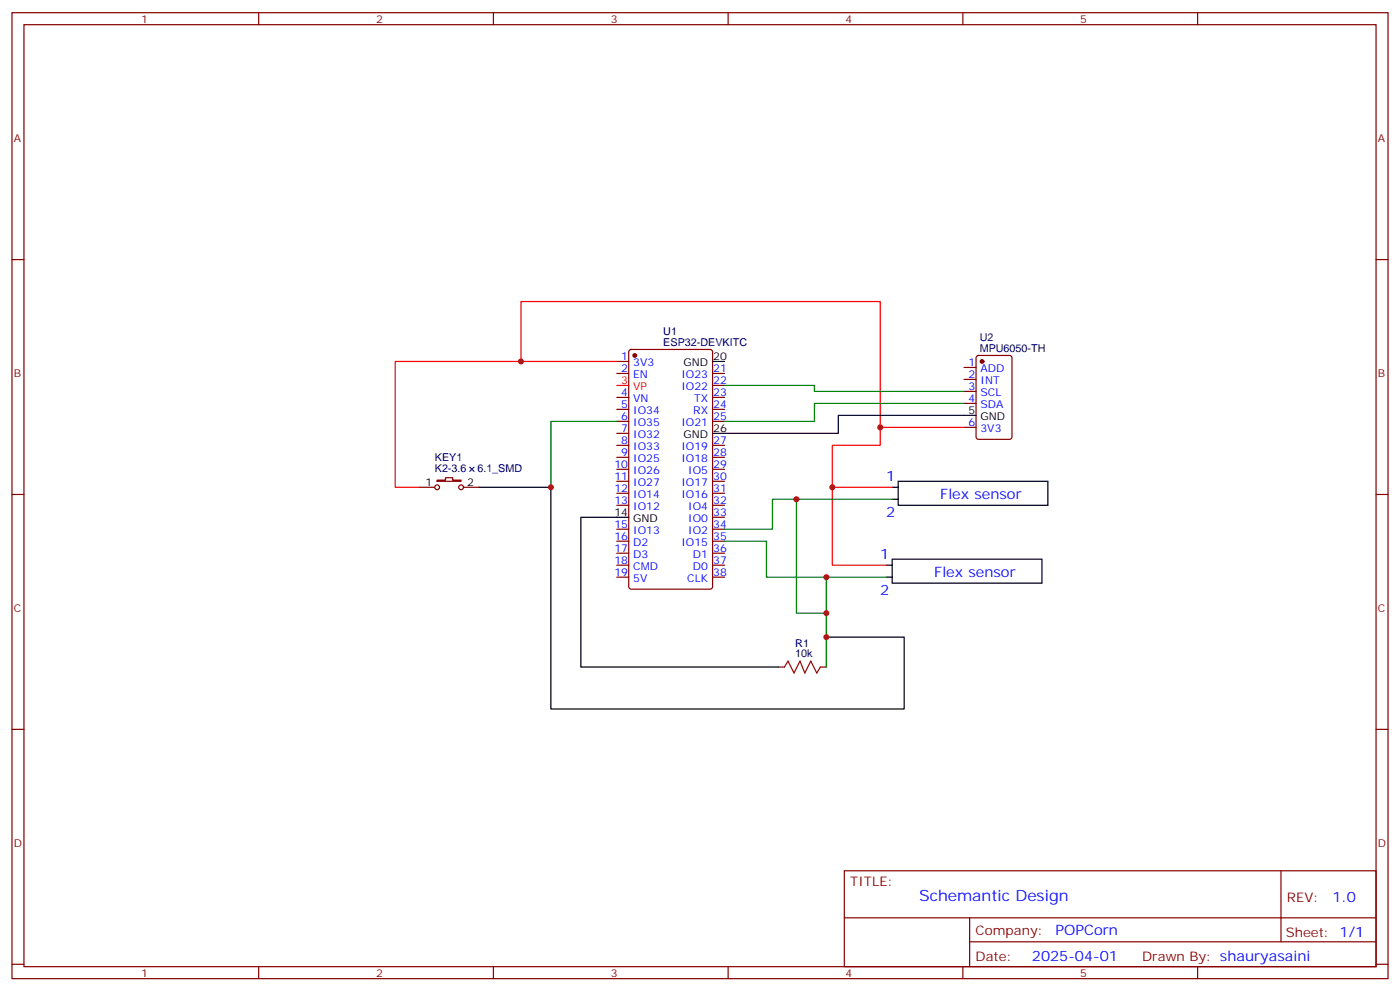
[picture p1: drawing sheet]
<svg xmlns="http://www.w3.org/2000/svg" width="412mm" height="292mm" viewBox="0 0 412 292" stroke-linecap="round" stroke-linejoin="round" font-family="sans-serif">
<g fill="none" stroke="#870000" stroke-width=".35">
<path d="M3.5 3.7h405.4v284.4h-405.4zM7.1 7.3h398.2v277.3h-398.2zM76.2 3.7v3.6M145.3 3.7v3.6M214.5 3.7v3.6M283.6 3.7v3.6M352.8 3.7v3.6M3.5 76.4h3.6M405.3 76.4h3.6M181.7 106.4h3.5M181.7 109.9h3.5M181.7 117h3.5"/>
<path d="M185.4 103.1l.5-.2h23.3l.6 .4 .1 69.4-.5 .7h-23.5l-.6-.4-.1-69.4zM209.9 109.9h3.5M209.9 117h3.5M209.9 113.5h3.5M284 108.2h3.5M284 111.7h3.5M284 115.2h3.5M284 118.7h3.5M287.7 104.8l.5-.2h9.2l.6 .5 .1 23.5-.5 .7h-9.4l-.6-.4-.1-23.6zM181.7 120.5h3.5M181.7 124h3.5M181.7 127.6h3.5"/>
<path d="M181.7 131.1h3.5M181.7 134.6h3.5M181.7 138.1h3.5M209.9 120.5h3.5M209.9 124h3.5M209.9 131.1h3.5M209.9 134.6h3.5M209.9 138.1h3.5M284 125.8h3.5M3.5 145.6h3.6M123.5 143.4h4.6M128.8 141.3h2.4v-.7h2.1v.7h2.5v.4h-7z"/>
<path d="M136.5 143.4h4.6M181.7 141.7h3.5M181.7 145.2h3.5M181.7 148.7h3.5M181.7 155.8h3.5M181.7 159.3h3.5M209.9 141.7h3.5M209.9 145.2h3.5M209.9 148.7h3.5M209.9 155.8h3.5M209.9 159.3h3.5M209.9 152.3h3.5"/>
<path d="M405.3 145.6h3.6M181.7 162.8h3.5M181.7 166.4h3.5M181.7 169.9h3.5M209.9 162.8h3.5M209.9 166.4h3.5M209.9 169.9h3.5M229.3 196.4h1.8M241.7 196.4h1.7M3.5 214.7h3.6M405.3 214.7h3.6M248.7 256.3h156.6v28.3h-156.6z"/>
<path d="M377.3 256.4v20.8M248.7 270.2h156.5M285.6 277.2h119.6M285.6 270.2v14.1M3.5 283.8h3.6M76.2 284.6v3.5M145.3 284.6v3.5M214.5 284.6v3.5M283.6 284.6v3.5M352.8 284.6v3.5M405.3 283.8h3.6"/>
<circle cx="128.8" cy="143.4" r=".71"/>
<circle cx="135.8" cy="143.4" r=".71"/>
</g>
<g fill="#870000" stroke="#870000" stroke-width=".35">
<circle cx="187" cy="104.6" r=".53"/>
<circle cx="289.3" cy="106.4" r=".53"/>
</g>
<path d="M153.5 106.4h-37.1v37h7.1M181.7 106.4h-28.2v-17.6h105.8v37h24.7M181.7 113.5h3.5M259.3 125.8v5.3h-14.1v35.3h15.9M245.2 143.4h17.6" fill="none" stroke="#f00" stroke-width=".35"/>
<path d="M209.9 106.4h3.5M287.5 122.3h-40.6v5.3h-37M141.1 143.4h21.2v65.3h104v-21.2h-22.9M185.2 152.3h-14.1v44.1h58.2M262.8 143.4h1.8M262.8 147h1.8M264.6 141.7h44.1v7h-44.1zM261.1 169.9h1.7M261.1 166.4h1.7M262.8 164.6h44.1v7.1h-44.1z" fill="none" stroke="#000" stroke-width=".35"/>
<path d="M213.4 113.5h26.5v1.7h44.1M284 118.7h-44.1v5.3h-26.5M181.7 124h-19.4v19.4M213.4 159.3h12.4v10.6h35.3M234.6 147v33.5h8.8M262.8 147h-35.3v8.8h-14.1M243.4 169.9v26.5" fill="none" stroke="#008700" stroke-width=".35"/>
<path d="M231.1 196.4l1-1.8 1.8 3.5 1.8-3.5 1.4 3.5 1.7-3.5 1.8 3.5 1.1-1.7" fill="none" stroke="#a10000" stroke-width=".35"/>
<g fill="#c00">
<circle cx="259.3" cy="125.8" r=".88"/>
<circle cx="245.2" cy="143.4" r=".88"/>
<circle cx="243.4" cy="169.9" r=".88"/>
<circle cx="234.6" cy="147" r=".88"/>
<circle cx="243.4" cy="180.5" r=".88"/>
<circle cx="243.4" cy="187.5" r=".88"/>
<circle cx="162.3" cy="143.4" r=".88"/>
<circle cx="153.5" cy="106.4" r=".88"/>
</g>
<text font-size="4.6" fill="#00f" x="270.8" y="265.4">Schemantic Design</text>
<g font-size="4.2" fill="#00f">
<text x="261.1" y="141.7">1</text>
<text x="276.9" y="147">Flex sensor</text>
<text x="261.1" y="152.3">2</text>
<text x="259.3" y="164.6">1</text>
<text x="275.2" y="169.9">Flex sensor</text>
<text x="259.3" y="175.2">2</text>
<text x="392.5" y="265.6">1.0</text>
<text x="310.9" y="275.2">POPCorn</text>
<text x="304" y="283">2025-04-01</text>
</g>
<g font-size="3.9" fill="#800">
<text x="250.5" y="260.9">TITLE:</text>
<text x="379.1" y="265.6">REV:</text>
<text x="287.4" y="275.1">Company:</text>
<text x="378.7" y="275.7">Sheet: 1/1</text>
<text x="287.4" y="282.8">Date:</text>
<text x="336.4" y="282.9">Drawn By: shauryasaini</text>
</g>
<g font-size="3.2" fill="#800">
<text x="41.6" y="6.7">1</text>
<text x="110.8" y="6.7">2</text>
<text x="179.9" y="6.7">3</text>
<text x="249.1" y="6.7">4</text>
<text x="318.2" y="6.7">5</text>
<text x="4.1" y="41.8">A</text>
<text x="405.9" y="41.8">A</text>
<text x="4.1" y="111">B</text>
<text x="405.9" y="111">B</text>
<text x="4.1" y="180.1">C</text>
<text x="405.9" y="180.1">C</text>
<text x="4.1" y="249.3">D</text>
<text x="405.9" y="249.3">D</text>
<text x="41.6" y="287.5">1</text>
<text x="110.8" y="287.5">2</text>
<text x="179.9" y="287.5">3</text>
<text x="249.1" y="287.5">4</text>
<text x="318.2" y="287.5">5</text>
</g>
<g font-size="3.2" fill="#000080">
<text x="195.4" y="101.8">ESP32-DEVKITC</text>
<text x="195.4" y="98.6">U1</text>
<text x="288.6" y="100.4">U2</text>
<text x="288.6" y="103.5">MPU6050-TH</text>
<text x="128.1" y="135.7">KEY1</text>
<text x="128.1" y="138.8">K2-3.6</text>
<text x="140.6" y="138.8">6.1_SMD</text>
<text x="234.3" y="190.5">R1</text>
<text x="234.3" y="193.5">10k</text>
</g>
<g font-size="3.2" fill="#00f">
<text x="183" y="106">1</text>
<text x="186.5" y="107.8">3V3</text>
<text x="285.3" y="107.8">1</text>
<text x="183" y="109.6">2</text>
<text x="186.5" y="111.3">EN</text>
<text x="200.7" y="111.3">IO23</text>
<text x="210.1" y="109.6">21</text>
<text x="210.1" y="113.1">22</text>
<text x="285.3" y="111.3">2</text>
<text x="288.8" y="109.6">ADD</text>
<text x="288.8" y="113.1">INT</text>
<text x="183" y="116.6">4</text>
<text x="186.5" y="118.4">VN</text>
<text x="200.7" y="114.9">IO22</text>
<text x="204.5" y="118.4">TX</text>
<text x="210.1" y="116.6">23</text>
<text x="285.3" y="114.9">3</text>
<text x="285.3" y="118.4">4</text>
<text x="288.8" y="116.6">SCL</text>
<text x="183" y="120.2">5</text>
<text x="183" y="123.7">6</text>
<text x="186.5" y="121.9">IO34</text>
<text x="186.5" y="125.4">IO35</text>
<text x="200.7" y="125.4">IO21</text>
<text x="204.2" y="121.9">RX</text>
<text x="210.1" y="120.2">24</text>
<text x="210.1" y="123.7">25</text>
<text x="285.3" y="125.4">6</text>
<text x="288.8" y="120.2">SDA</text>
<text x="183" y="127.2">7</text>
<text x="183" y="130.7">8</text>
<text x="186.5" y="129">IO32</text>
<text x="210.1" y="130.7">27</text>
<text x="288.8" y="127.2">3V3</text>
<text x="181" y="137.8">10</text>
<text x="183" y="134.3">9</text>
<text x="186.5" y="132.5">IO33</text>
<text x="186.5" y="136">IO25</text>
<text x="200.7" y="132.5">IO19</text>
<text x="200.7" y="136">IO18</text>
<text x="210.1" y="134.3">28</text>
<text x="210.1" y="137.8">29</text>
<text x="181" y="141.3">11</text>
<text x="186.5" y="139.6">IO26</text>
<text x="186.5" y="143.1">IO27</text>
<text x="200.7" y="143.1">IO17</text>
<text x="202.7" y="139.6">IO5</text>
<text x="210.1" y="141.3">30</text>
<text x="181" y="144.9">12</text>
<text x="181" y="148.4">13</text>
<text x="186.5" y="146.6">IO14</text>
<text x="200.7" y="146.6">IO16</text>
<text x="210.1" y="144.9">31</text>
<text x="210.1" y="148.4">32</text>
<text x="181" y="155.4">15</text>
<text x="186.5" y="150.1">IO12</text>
<text x="202.7" y="150.1">IO4</text>
<text x="202.7" y="153.7">IO0</text>
<text x="210.1" y="151.9">33</text>
<text x="210.1" y="155.4">34</text>
<text x="181" y="159">16</text>
<text x="186.5" y="157.2">IO13</text>
<text x="186.5" y="160.7">D2</text>
<text x="200.7" y="160.7">IO15</text>
<text x="202.7" y="157.2">IO2</text>
<text x="210.1" y="159">35</text>
<text x="181" y="162.5">17</text>
<text x="181" y="166">18</text>
<text x="186.5" y="164.3">D3</text>
<text x="186.5" y="167.8">CMD</text>
<text x="204.1" y="164.3">D1</text>
<text x="204.1" y="167.8">D0</text>
<text x="210.1" y="162.5">36</text>
<text x="210.1" y="166">37</text>
<text x="181" y="169.5">19</text>
<text x="186.5" y="171.3">5V</text>
<text x="202.4" y="171.3">CLK</text>
<text x="210.1" y="169.5">38</text>
</g>
<g font-size="3.2">
<text x="201.3" y="107.8">GND</text>
<text x="210.1" y="106">20</text>
<text x="285.3" y="121.9">5</text>
<text x="288.8" y="123.7">GND</text>
<text x="201.3" y="129">GND</text>
<text x="210.1" y="127.2">26</text>
<text x="125.3" y="143.1">1</text>
<text x="137.6" y="143.1">2</text>
<text x="181" y="151.9">14</text>
<text x="186.5" y="153.7">GND</text>
</g>
<g font-size="3.2" fill="#f00">
<text x="183" y="113.1">3</text>
<text x="186.5" y="114.9">VP</text>
</g>
</svg>
